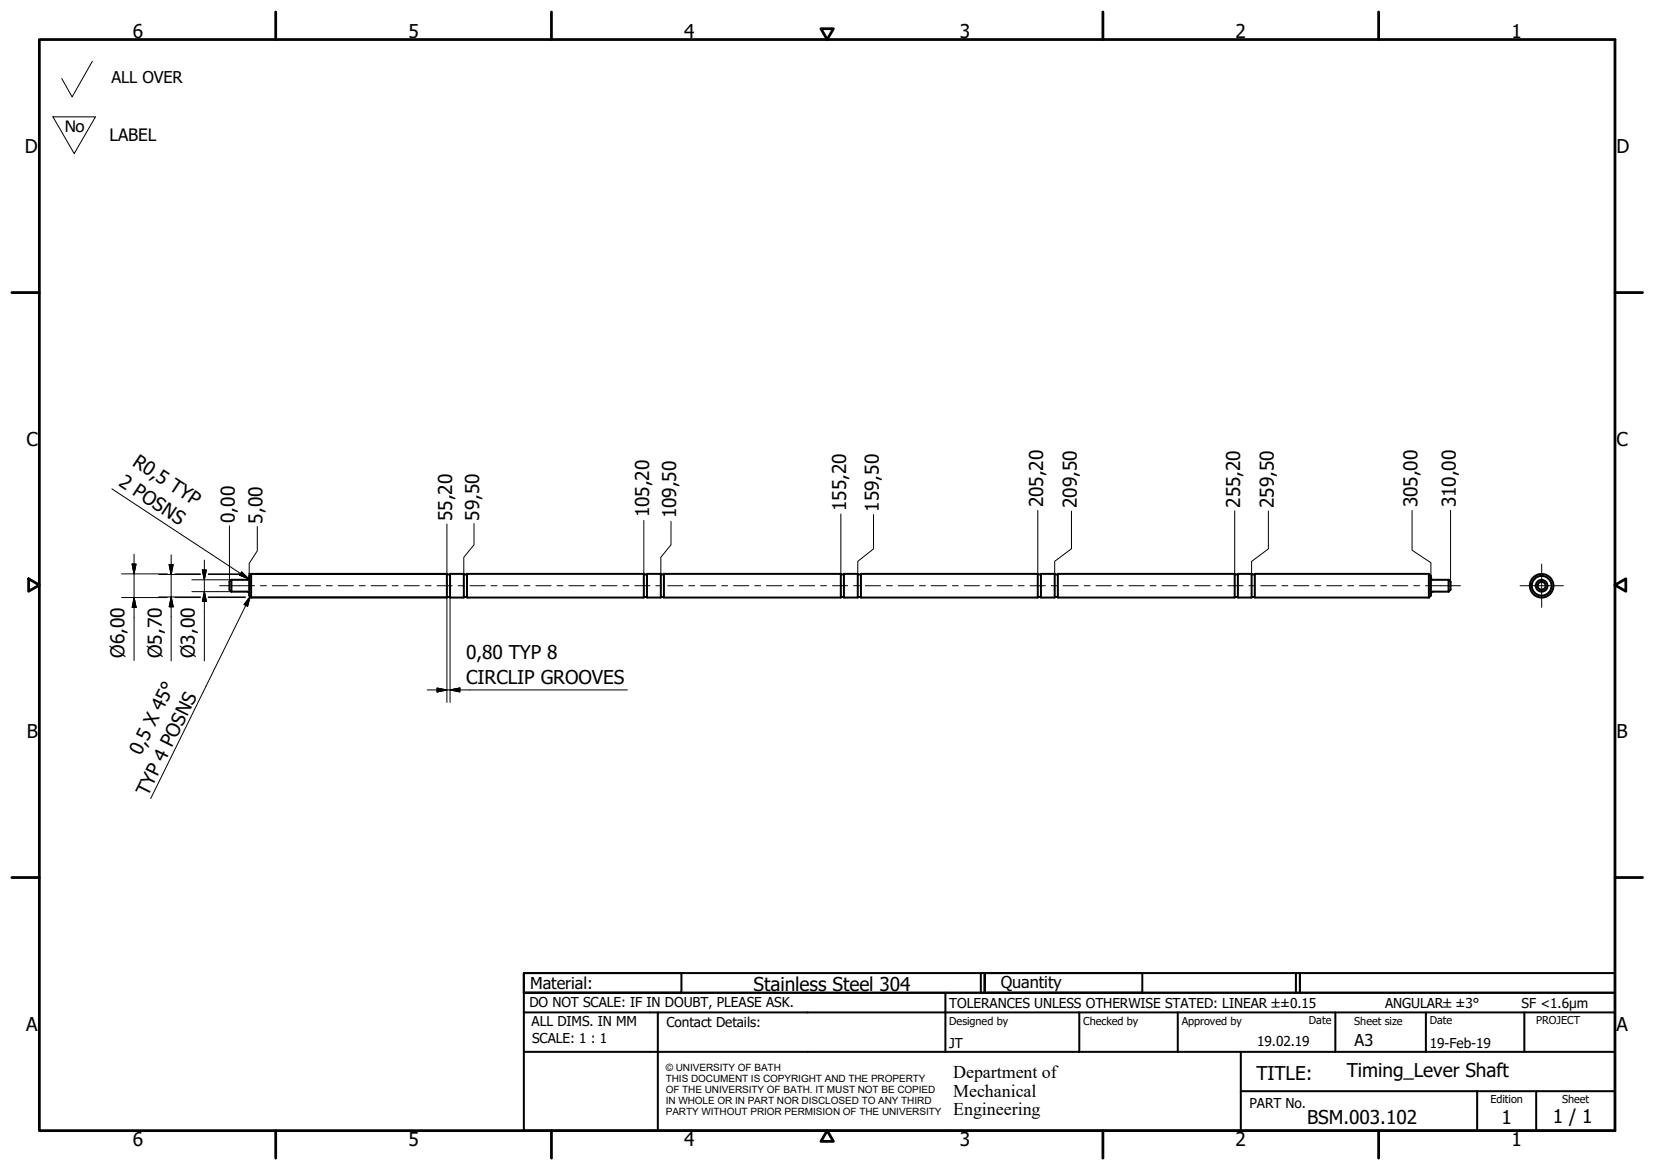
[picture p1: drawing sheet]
<svg xmlns="http://www.w3.org/2000/svg" width="420mm" height="297mm" viewBox="0 0 420 297" stroke-linecap="round" stroke-linejoin="round" font-family="sans-serif">
<!-- layer: Visible (ISO) -->
<g fill="none" stroke="#000" stroke-width=".51">
<path d="M58.8 150.2h3.9l.3 .1 .2 .4M58.8 147.2v3M58.8 147.2l-.5 .5v2l.5 .5M63.2 146.7l-.2 .4-.3 .1h-3.9M63.8 145.7l-.5 .5v5l.5 .5M63.8 145.7v6M63.8 145.7h49.7v6h-49.7M113.5 151.6h.8M113.5 145.8h.8M114.3 145.7h3.5v6h-3.5zM117.8 151.6h.8M117.8 145.8h.8"/>
<path d="M118.6 145.7h44.8v6h-44.8zM163.4 151.6h.9M163.4 145.8h.9M164.3 145.7h3.5v6h-3.5zM167.8 151.6h.8M167.8 145.8h.8M168.6 145.7h44.9v6h-44.9zM213.5 151.6h.7M213.5 145.8h.7M214.2 145.7h3.6v6h-3.6zM217.8 151.6h.8M217.8 145.8h.8"/>
<path d="M218.6 145.7h44.9v6h-44.9zM263.5 151.6h.8M263.5 145.8h.8M264.3 145.7h3.5v6h-3.5zM267.8 151.6h.8M267.8 145.8h.8M268.6 145.7h44.9v6h-44.9zM313.5 151.6h.8M313.5 145.8h.8M314.3 145.7h3.5v6h-3.5zM317.8 151.6h.8M317.8 145.8h.8"/>
<path d="M362.8 145.7l.5 .5v5l-.5 .5M362.8 145.7v6M362.8 145.7h-44.2v6h44.2M363.3 146.7v.3l.5 .2h3.9M367.7 150.2h-3.9l-.3 .1-.2 .4M367.7 147.2v3M367.7 147.2l.6 .5v2l-.6 .5"/>
<circle cx="391.4" cy="148.7" r="3"/>
<circle cx="391.4" cy="148.7" r="2.51"/>
<circle cx="391.4" cy="148.7" r="1.49"/>
<circle cx="391.4" cy="148.7" r="1.01"/>
</g>
<!-- layer: Border (ISO) -->
<g fill="none" stroke="#000" stroke-width=".7">
<path d="M10 10h400v277h-400zM70 3v7M140 3v7M208.4 7.3h3.2l-1.6 2.7zM280 3v7M350 3v7M3 74.3h7M410 74.3h7M7.3 146.9l2.7 1.6-2.7 1.6zM410 148.5l2.7-1.6v3.2zM3 222.8h7M410 222.8h7"/>
<path d="M70 287v7M140 287v7M210 287l1.6 2.8h-3.2zM280 287v7M350 287v7"/>
</g>
<!-- layer: Title (ISO) -->
<g fill="none" stroke="#000" stroke-width=".51">
<path d="M133 247h40v5h-40zM133 247h117v5h-117zM133 257v-5h277v5M133 257h277v30h-277zM167 257v30M240 252v15M249 247v5M250 247h40v5h-40zM250 247h80v5h-80zM274 257v10M299 257v10M329 247v5"/>
<path d="M330 247h80v5h-80zM339 257v10M362 257v10M387 257v10M133 267h277M315 277h95M315 267v20M375 277v10M390 277v10"/>
</g>
<!-- layer: Sketch Geometry (ISO) -->
<path d="M23.5 15.5l-5.2 9.1-2.6-4.7M13.4 29.7h10.8l-5.4 9.3z" fill="none" stroke="#000" stroke-width=".25"/>
<!-- layer: Centerline (ISO) -->
<g fill="none" stroke="#000" stroke-width=".25">
<path d="M55.8 148.7h8.8M66.1 148.7h1.5M69.1 148.7h3.9M74.5 148.7h1.5M77.5 148.7h3.8M82.8 148.7h1.5M85.9 148.7h3.8M91.2 148.7h1.5M94.2 148.7h3.9M99.6 148.7h1.5M102.6 148.7h3.8M107.9 148.7h1.6"/>
<path d="M111 148.7h3.8M116.3 148.7h1.5M119.3 148.7h3.9M124.7 148.7h1.5M127.7 148.7h3.9M133 148.7h1.5M136 148.7h3.9M141.4 148.7h1.5M144.4 148.7h3.9M149.8 148.7h1.5M152.8 148.7h3.8M158.1 148.7h1.5"/>
<path d="M161.1 148.7h3.9M166.5 148.7h1.5M169.5 148.7h3.9M174.9 148.7h1.5M177.9 148.7h3.8M183.2 148.7h1.5M186.2 148.7h3.9M191.6 148.7h1.5M194.6 148.7h3.9M200 148.7h1.5M203 148.7h3.8M208.3 148.7h1.5"/>
<path d="M211.3 148.7h3.9M216.7 148.7h1.5M219.7 148.7h3.9M225.1 148.7h1.4M228 148.7h3.9M233.4 148.7h1.5M236.4 148.7h3.9M241.8 148.7h1.5M244.8 148.7h3.8M250.1 148.7h1.6M253.2 148.7h3.8M258.5 148.7h1.5"/>
<path d="M261.5 148.7h3.9M266.9 148.7h1.5M269.9 148.7h3.8M275.3 148.7h1.5M278.2 148.7h3.9M283.6 148.7h1.5M286.6 148.7h3.9M292 148.7h1.5M295 148.7h3.8M300.3 148.7h1.5M303.3 148.7h3.9M308.7 148.7h1.5"/>
<path d="M311.7 148.7h3.9M317.1 148.7h1.5M320.1 148.7h3.8M325.4 148.7h1.5M328.4 148.7h3.9M333.8 148.7h1.5M336.8 148.7h3.9M342.2 148.7h1.5M345.2 148.7h3.8M350.5 148.7h1.5M353.5 148.7h3.9M358.9 148.7h1.5"/>
<path d="M361.9 148.7h8.9"/>
</g>
<!-- layer: Center Mark (ISO) -->
<path d="M385.9 148.7h11M391.4 143.2v11" fill="none" stroke="#000" stroke-width=".25"/>
<!-- layer: Dimension (ISO) -->
<g fill="none" stroke="#000" stroke-width=".25">
<path d="M28.4 124.1l34.8 22.9M58.3 133.5v14.2M65.3 133.7v6.2l-2 3.1v2.8h50.2M113.5 133v12.7M120.3 132.9v5.4l-2.5 3.2v4.2M163.4 132.1v13.6M170.3 132.4v5.9l-2.5 3.2v4.2M213.5 130.5v15.2M221.8 130.6v8.7l-4 3.2v3.2M263.5 129.6v16.1M272 129.8v9.5l-4.2 3.2v3.2M313.5 129.7v16"/>
<path d="M322 129.8v9.5l-4.2 3.2v3.2M358.5 129.6v10.1l4.8 3.2v3.3M368.3 129.6v18.1M30.9 145.7h11.6M30.9 151.7h11.6M33.5 143.2h1l-.5 2.5zM34 151.7l.5 2.5h-1zM34 140.7v27M40.3 151.6h10.6M40.3 145.8h10.6M42.9 143.3h1.1l-.5 2.5zM43.5 151.6l.5 2.5h-1.1z"/>
<path d="M43.5 140.9v26.9M44.4 145.7h6.5M44.4 151.7h6.5M48.7 150.2h10.1M48.7 147.2h10.1M51.4 144.7h1l-.5 2.5zM51.9 150.2l.5 2.5h-1zM51.9 142.2v25.6M52.9 151.6h9.4M52.9 145.8h8.1M52.9 145.7h8.3M52.9 151.7h9.4"/>
<path d="M61.4 145.2l1.8 1.8-2.4-1zM63.1 145.7h.7M63.5 151.6h50M113.5 151.7v26.6M114.3 151.7v26.6M108.5 175.2h50.8M111 174.7l2.5 .5-2.5 .5zM114.3 175.2l2.5-.5v1z"/>
</g>
<g fill="#000" stroke="#000" stroke-width=".25">
<path d="M33.5 143.2l.5 2.5zM33.5 143.2h1l-.5 2.5zM34 151.7l.5 2.5zM34 151.7l.5 2.5h-1zM42.9 143.3l.6 2.5zM42.9 143.3h1.1l-.5 2.5zM43.5 151.6l.5 2.5zM43.5 151.6l.5 2.5h-1.1zM51.4 144.7l.5 2.5zM51.4 144.7h1l-.5 2.5zM51.9 150.2l.5 2.5zM51.9 150.2l.5 2.5h-1z"/>
<path d="M60.8 146l2.4 1zM61.4 145.2l1.8 1.8-2.4-1zM111 175.7l2.5-.5zM111 174.7l2.5 .5-2.5 .5zM114.3 175.2l2.5-.5zM114.3 175.2l2.5-.5v1z"/>
</g>
<!-- layer: Symbol (ISO) -->
<path d="M63.5 151.5l-.7 2.4-.8-.4zM63.5 151.5l-25.2 51.2" fill="none" stroke="#000" stroke-width=".25"/>
<path d="M63.5 151.5l-.7 2.4zM63.5 151.5l-.7 2.4-.8-.4z" fill="#000" stroke="#000" stroke-width=".25"/>
<g font-size="4.8">
<text x="33.7" y="9.6">6</text>
<text x="103.7" y="9.6">5</text>
<text x="173.7" y="9.6">4</text>
<text x="243.7" y="9.6">3</text>
<text x="313.7" y="9.6">2</text>
<text x="383.7" y="9.6">1</text>
<text x="6.3" y="38.9">D</text>
<text x="410.4" y="38.9">D</text>
<text x="6.7" y="113.2">C</text>
<text x="410.4" y="113.2">C</text>
<text x="33.4" y="117.9" transform="rotate(33 33.4 117.9)">R0,5 TYP</text>
<text x="29.9" y="123.2" transform="rotate(33 29.9 123.2)">2 POSNS</text>
<text x="164.8" y="131.4" transform="rotate(-90 164.8 131.4)">105,20</text>
<text x="171.7" y="131.6" transform="rotate(-90 171.7 131.6)">109,50</text>
<text x="214.8" y="129.7" transform="rotate(-90 214.8 129.7)">155,20</text>
<text x="223.1" y="129.9" transform="rotate(-90 223.1 129.9)">159,50</text>
<text x="264.8" y="128.8" transform="rotate(-90 264.8 128.8)">205,20</text>
<text x="273.4" y="129" transform="rotate(-90 273.4 129)">209,50</text>
<text x="314.8" y="128.9" transform="rotate(-90 314.8 128.9)">255,20</text>
<text x="323.4" y="129" transform="rotate(-90 323.4 129)">259,50</text>
<text x="359.8" y="128.8" transform="rotate(-90 359.8 128.8)">305,00</text>
<text x="369.6" y="128.8" transform="rotate(-90 369.6 128.8)">310,00</text>
<text x="59.6" y="132.7" transform="rotate(-90 59.6 132.7)">0,00</text>
<text x="66.7" y="132.9" transform="rotate(-90 66.7 132.9)">5,00</text>
<text x="114.8" y="132.3" transform="rotate(-90 114.8 132.3)">55,20</text>
<text x="121.7" y="132.2" transform="rotate(-90 121.7 132.2)">59,50</text>
<text x="31.6" y="166.9" transform="rotate(-90 31.6 166.9)">Ø6,00</text>
<text x="41.1" y="167" transform="rotate(-90 41.1 167)">Ø5,70</text>
<text x="49.5" y="167" transform="rotate(-90 49.5 167)">Ø3,00</text>
<text x="118.3" y="167.3">0,80 TYP 8</text>
<text x="118.3" y="173.6">CIRCLIP GROOVES</text>
<text x="6.8" y="187.4">B</text>
<text x="410.4" y="187.4">B</text>
<text x="35.8" y="192" transform="rotate(-64 35.8 192)">0,5 X 45°</text>
<text x="37.5" y="202.3" transform="rotate(-64 37.5 202.3)">TYP 4 POSNS</text>
<text x="191.3" y="251.7">Stainless Steel 304</text>
<text x="6.7" y="261.7">A</text>
<text x="410.4" y="261.7">A</text>
<text x="319" y="274.2">TITLE:</text>
<text x="341.9" y="273.4">Timing_Lever Shaft</text>
<text x="331.9" y="285.3">BSM.003.102</text>
<text x="381.2" y="285.3">1</text>
<text x="394.2" y="285">1 / 1</text>
<text x="33.7" y="291">6</text>
<text x="103.7" y="290.9">5</text>
<text x="173.7" y="290.9">4</text>
<text x="243.7" y="291">3</text>
<text x="313.7" y="291">2</text>
<text x="383.7" y="290.9">1</text>
</g>
<text font-size="4.7" x="16.3" y="33.4">No</text>
<g font-size="4.6">
<text x="242" y="273.7">Department of</text>
<text x="242" y="278.4">Mechanical</text>
<text x="242" y="283.2">Engineering</text>
</g>
<text font-size="4.3" x="27.8" y="35.9">LABEL</text>
<g font-size="4.1">
<text x="28.3" y="21">ALL OVER</text>
<text x="134.6" y="251.1">Material:</text>
<text x="254" y="250.8">Quantity</text>
<text x="343.9" y="265.6">A3</text>
</g>
<g font-size="3.5">
<text x="134.4" y="255.6">DO NOT SCALE: IF IN DOUBT, PLEASE ASK.</text>
<text x="241" y="256">TOLERANCES UNLESS OTHERWISE STATED: LINEAR ±±0.15</text>
<text x="351.6" y="256">ANGULAR±±3°</text>
<text x="386.3" y="256">SF &lt;1.6µm</text>
<text x="134.9" y="260.6">ALL DIMS. IN MM</text>
<text x="169.2" y="260.6">Contact Details:</text>
<text x="135.1" y="264.8">SCALE: 1 : 1</text>
<text x="241" y="266">JT</text>
<text x="319.2" y="265.5">19.02.19</text>
<text x="363" y="266">19-Feb-19</text>
<text x="317.2" y="281.2">PART No.</text>
</g>
<g font-size="2.8">
<text x="241" y="260.1">Designed by</text>
<text x="275" y="260.1">Checked by</text>
<text x="300" y="260.1">Approved by</text>
<text x="332.3" y="260">Date</text>
<text x="343.8" y="260.1">Sheet size</text>
<text x="363" y="260">Date</text>
<text x="390" y="260.1">PROJECT</text>
<text x="378.4" y="280.1">Edition</text>
<text x="396.6" y="280.1">Sheet</text>
</g>
<g font-size="2.5">
<text x="169" y="271.9">© UNIVERSITY OF BATH</text>
<text x="169" y="274.7">THIS DOCUMENT IS COPYRIGHT AND THE PROPERTY</text>
<text x="169" y="277.5">OF THE UNIVERSITY OF BATH. IT MUST NOT BE COPIED</text>
<text x="169" y="280.4">IN WHOLE OR IN PART NOR DISCLOSED TO ANY THIRD</text>
<text x="169" y="283.2">PARTY WITHOUT PRIOR PERMISION OF THE UNIVERSITY</text>
</g>
</svg>
